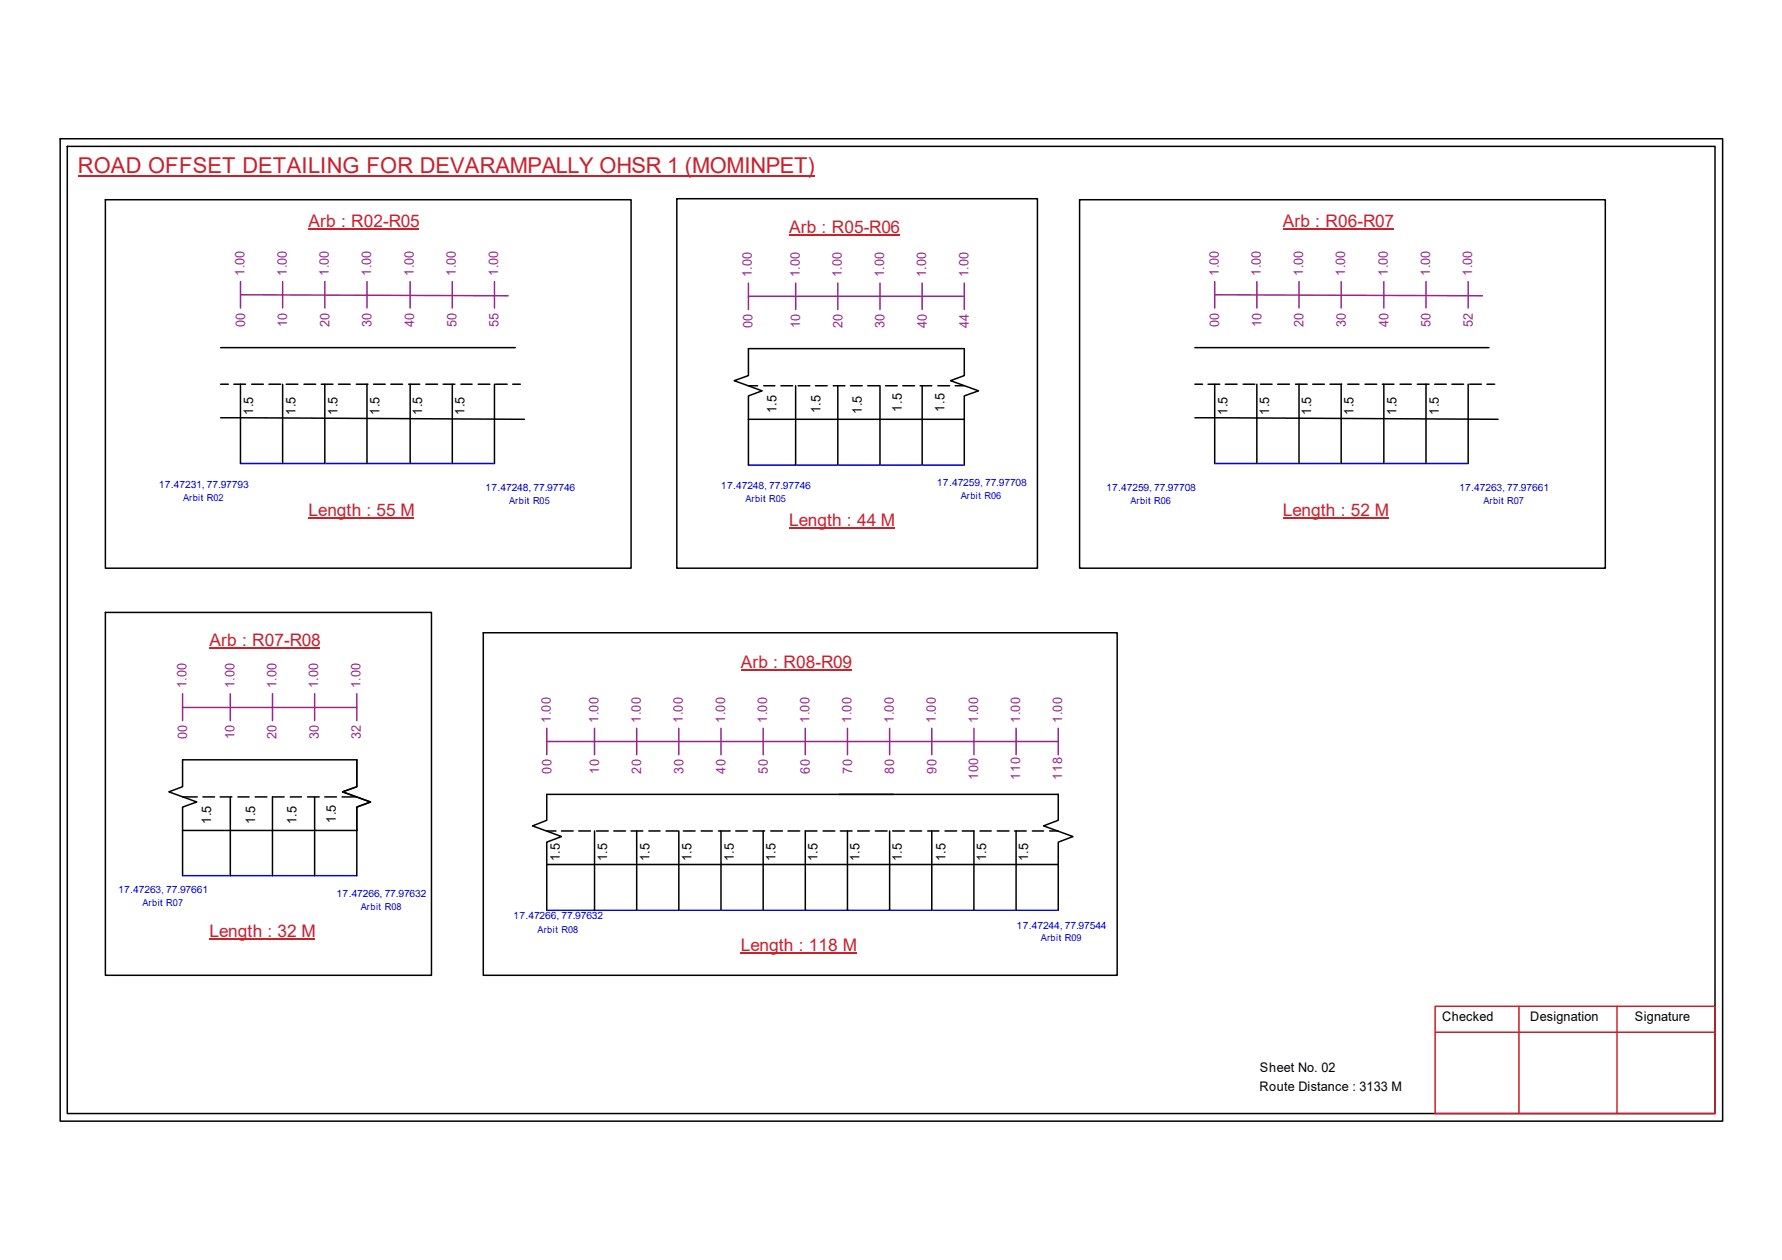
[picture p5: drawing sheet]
<svg xmlns="http://www.w3.org/2000/svg" width="297mm" height="210mm" viewBox="0 0 297 210" stroke-linecap="round" stroke-linejoin="round" font-family="sans-serif">
<g fill="none" stroke="#000" stroke-width=".25">
<path d="M10 23.1h277.1v163.7h-277.1zM11.2 24.4h274.7v161.1h-274.7zM17.6 33.3h87.6v61.4h-87.6zM112.8 33.1h60.1v61.6h-60.1zM180 33.3h87.6v61.4h-87.6zM36.8 57.9h49.1M199.2 57.9h49M36.8 69.6l50.6 .2M36.8 64h1.3M39 64h1.9M40.1 64v13.2M41.9 64h2"/>
<path d="M44.8 64h2M47.1 64v13.2M47.7 64h2M50.7 64h1.9M53.5 64h2M54.1 64v13.2M56.4 64h2M59.4 64h1.9M61.2 64v13.2M62.3 64h1.9M65.1 64h2M68.1 64h1.9"/>
<path d="M68.4 64v13.2M71 64h1.9M73.9 64h1.9M75.4 64v13.2M76.8 64h1.9M79.7 64h2M82.4 64v13.2M82.6 64h1.9M85.5 64h1.2M124.8 69.8v-3.8l2.2-.9-4.6-1.7 2.4-.8v-4.5h35.9v4.5l-2.2 .8 4.6 1.7-2.4 .9v3.8M124.8 69.8h35.9M124.8 64.3h1.5"/>
<path d="M124.8 69.8v7.7M127.3 64.3h1.9M130.2 64.3h1.9M132.6 64.3v13.2M133.1 64.3h1.9M135.9 64.3h2M138.9 64.3h1.9M139.7 64.3v13.2M141.8 64.3h1.9M144.6 64.3h2M146.7 64.3v13.2M147.6 64.3h2"/>
<path d="M150.5 64.3h1.9M153.4 64.3h1.9M153.7 64.3v13.2M156.3 64.3h2M159.2 64.3h1.5M160.7 69.8v7.7M199.2 69.6l50.5 .2M199.2 64h1.2M201.4 64h1.9M202.5 64v13.2M204.3 64h1.9M207.2 64h2"/>
<path d="M209.5 64v13.2M210.1 64h1.9M213 64h1.9M215.9 64h2M216.5 64v13.2M218.8 64h2M221.7 64h1.9M223.6 64v13.2M224.7 64h1.8M227.5 64h2M230.4 64h2M230.7 64v13.2"/>
<path d="M233.4 64h1.8M236.3 64h1.9M237.7 64v13.2M239.1 64h2M242 64h2M244.7 64v13.2M245 64h1.9M247.9 64h1.2M17.6 102h54.3v60.5h-54.3zM80.6 105.4h105.6v57.1h-105.6zM30.4 138.3v-3.8l2.4-.9-4.7-1.7 2.3-.8v-4.5h29.1v4.5l-2.4 .8 4.7 1.7-2.3 .9v3.8M30.4 138.3h29.1"/>
<path d="M30.4 132.8h2.5M30.4 138.3v7.6M33.8 132.8h2M36.7 132.8h1.9M38.4 132.8v13.1M39.7 132.8h1.8M42.5 132.8h2M47.4 132.8h-2v13.1M48.4 132.8h1.8M51.3 132.8h1.9M52.4 132.8v13.1M54.1 132.8h2"/>
<path d="M57 132.8h2.5M59.5 138.3v7.6M91.1 138.4h1.6M93.6 138.4h1.9M96.5 138.4h1.9M99.1 138.4v13.2M99.4 138.4h2M102.3 138.4h2M105.2 138.4h1.9M106.1 138.4v13.2M108.2 138.4h1.8M111 138.4h2"/>
<path d="M113.2 138.4v13.2M113.9 138.4h2M116.9 138.4h1.8M119.8 138.4h1.9M120.2 138.4v13.2M122.6 138.4h2M125.5 138.4h2M127.2 138.4v13.2M128.5 138.4h1.9M131.4 138.4h1.9M136.2 138.4h-2v13.2M137.2 138.4h1.9"/>
<path d="M140.1 138.4h1.9M141.3 138.4v13.2M143 138.4h1.9M145.9 138.4h2M148.3 138.4v13.2M148.8 138.4h1.9M151.7 138.4h1.9M154.6 138.4h1.9M155.3 138.4v13.2M157.5 138.4h2M160.4 138.4h1.9v13.2M163.4 138.4h1.8"/>
<path d="M166.2 138.4h2M169.1 138.4h2M169.4 138.4v13.2M172.1 138.4h1.8M175 138.4h1.4M91.1 144v-3.7l2.5-.9-4.8-1.8 2.3-.9v-4.4h85.3v4.4l-2.5 .9 5 1.8-2.5 .9v3.7M91.1 144h85.3M91.1 144v7.6M176.4 144v7.6"/>
</g>
<path d="M239.2 167.6h46.7v17.9h-46.7zM239.2 172h46.7M253.2 167.6v17.9M269.5 167.6v17.9" fill="none" stroke="#cc1f26" stroke-width=".25"/>
<path d="M13 29.3h122.8" fill="none" stroke="#cd2027" stroke-width=".25"/>
<path d="M40.1 77.2h42.3M124.8 77.5h35.9M202.5 77.2h42.2M30.4 145.9h29.1M91.1 151.6h85.3" fill="none" stroke="#00f" stroke-width=".25"/>
<g fill="none" stroke="#93278f" stroke-width=".25">
<path d="M40.1 49.1l44.6 .2M40.1 46.9v4.4M47.1 46.9v4.4M54.1 46.9v4.4M61.2 46.9v4.4M68.4 46.9v4.4M75.4 46.9v4.4M82.4 46.9v4.4M124.8 49.4h35.9M124.8 47.2v4.4M132.6 47.2v4.4M139.7 47.2v4.4"/>
<path d="M146.7 47.2v4.4M153.7 47.2v4.4M160.7 47.2v4.4M202.5 49.1l44.6 .2M202.5 46.9v4.4M209.5 46.9v4.4M216.5 46.9v4.4M223.6 46.9v4.4M230.7 46.9v4.4M237.7 46.9v4.4M244.7 46.9v4.4M30.4 117.9h29.1"/>
<path d="M30.4 115.6v4.5M38.4 115.6v4.5M45.4 115.6v4.5M52.4 115.6v4.5M59.5 115.6v4.5M91.1 123.5h85.3M91.1 121.3v4.4M99.1 121.3v4.4M106.1 121.3v4.4M113.2 121.3v4.4M120.2 121.3v4.4M127.2 121.3v4.4"/>
<path d="M134.2 121.3v4.4M141.3 121.3v4.4M148.3 121.3v4.4M155.3 121.3v4.4M162.3 121.3v4.4M169.4 121.3v4.4M176.4 121.3v4.4"/>
</g>
<path d="M51.4 38.2h18.5M131.5 39.1h18.5M213.8 38.2h18.5M51.4 86.3h17.6M131.5 88h17.6M213.8 86.3h17.6M34.9 107.9h18.5M123.5 111.6h18.4M34.9 156.5h17.6M123.5 158.8h19.4" fill="none" stroke="#cd2027" stroke-width=".17"/>
<text font-size="3.6" fill="#cd2027" x="13" y="28.9">ROAD OFFSET DETAILING FOR DEVARAMPALLY OHSR 1 (MOMINPET)</text>
<g font-size="2.9" fill="#cd2027">
<text x="51.4" y="37.8">Arb : R02-R05</text>
<text x="131.5" y="38.8">Arb : R05-R06</text>
<text x="213.8" y="37.8">Arb : R06-R07</text>
<text x="51.4" y="85.9">Length : 55 M</text>
<text x="131.5" y="87.6">Length : 44 M</text>
<text x="213.8" y="85.9">Length : 52 M</text>
<text x="34.9" y="107.6">Arb : R07-R08</text>
<text x="123.5" y="111.3">Arb : R08-R09</text>
<text x="34.9" y="156.1">Length : 32 M</text>
<text x="123.5" y="158.5">Length : 118 M</text>
</g>
<g font-size="2.2" fill="#93278f">
<text x="40.8" y="46" transform="rotate(-90 40.8 46)">1.00</text>
<text x="47.8" y="46" transform="rotate(-90 47.8 46)">1.00</text>
<text x="54.8" y="46" transform="rotate(-90 54.8 46)">1.00</text>
<text x="61.8" y="46" transform="rotate(-90 61.8 46)">1.00</text>
<text x="69" y="46" transform="rotate(-90 69 46)">1.00</text>
<text x="76" y="46" transform="rotate(-90 76 46)">1.00</text>
<text x="83" y="46" transform="rotate(-90 83 46)">1.00</text>
<text x="125.3" y="46.2" transform="rotate(-90 125.3 46.2)">1.00</text>
<text x="133.3" y="46.2" transform="rotate(-90 133.3 46.2)">1.00</text>
<text x="140.3" y="46.2" transform="rotate(-90 140.3 46.2)">1.00</text>
<text x="147.4" y="46.2" transform="rotate(-90 147.4 46.2)">1.00</text>
<text x="154.4" y="46.2" transform="rotate(-90 154.4 46.2)">1.00</text>
<text x="161.4" y="46.2" transform="rotate(-90 161.4 46.2)">1.00</text>
<text x="203.2" y="46" transform="rotate(-90 203.2 46)">1.00</text>
<text x="210.2" y="46" transform="rotate(-90 210.2 46)">1.00</text>
<text x="217.2" y="46" transform="rotate(-90 217.2 46)">1.00</text>
<text x="224.2" y="46" transform="rotate(-90 224.2 46)">1.00</text>
<text x="231.3" y="46" transform="rotate(-90 231.3 46)">1.00</text>
<text x="238.4" y="46" transform="rotate(-90 238.4 46)">1.00</text>
<text x="245.4" y="46" transform="rotate(-90 245.4 46)">1.00</text>
<text x="40.8" y="54.4" transform="rotate(-90 40.8 54.4)">00</text>
<text x="47.9" y="54.4" transform="rotate(-90 47.9 54.4)">10</text>
<text x="54.9" y="54.4" transform="rotate(-90 54.9 54.4)">20</text>
<text x="61.9" y="54.4" transform="rotate(-90 61.9 54.4)">30</text>
<text x="69" y="54.4" transform="rotate(-90 69 54.4)">40</text>
<text x="76.1" y="54.4" transform="rotate(-90 76.1 54.4)">50</text>
<text x="83.1" y="54.4" transform="rotate(-90 83.1 54.4)">55</text>
<text x="125.4" y="54.6" transform="rotate(-90 125.4 54.6)">00</text>
<text x="133.4" y="54.6" transform="rotate(-90 133.4 54.6)">10</text>
<text x="140.4" y="54.6" transform="rotate(-90 140.4 54.6)">20</text>
<text x="147.4" y="54.6" transform="rotate(-90 147.4 54.6)">30</text>
<text x="154.5" y="54.6" transform="rotate(-90 154.5 54.6)">40</text>
<text x="161.5" y="54.6" transform="rotate(-90 161.5 54.6)">44</text>
<text x="203.2" y="54.4" transform="rotate(-90 203.2 54.4)">00</text>
<text x="210.3" y="54.4" transform="rotate(-90 210.3 54.4)">10</text>
<text x="217.3" y="54.4" transform="rotate(-90 217.3 54.4)">20</text>
<text x="224.3" y="54.4" transform="rotate(-90 224.3 54.4)">30</text>
<text x="231.4" y="54.4" transform="rotate(-90 231.4 54.4)">40</text>
<text x="238.5" y="54.4" transform="rotate(-90 238.5 54.4)">50</text>
<text x="245.5" y="54.4" transform="rotate(-90 245.5 54.4)">52</text>
<text x="31.1" y="114.6" transform="rotate(-90 31.1 114.6)">1.00</text>
<text x="39.1" y="114.6" transform="rotate(-90 39.1 114.6)">1.00</text>
<text x="46.1" y="114.6" transform="rotate(-90 46.1 114.6)">1.00</text>
<text x="53" y="114.6" transform="rotate(-90 53 114.6)">1.00</text>
<text x="60.1" y="114.6" transform="rotate(-90 60.1 114.6)">1.00</text>
<text x="31.2" y="123.1" transform="rotate(-90 31.2 123.1)">00</text>
<text x="39.1" y="123.1" transform="rotate(-90 39.1 123.1)">10</text>
<text x="46.1" y="123.1" transform="rotate(-90 46.1 123.1)">20</text>
<text x="53.1" y="123.1" transform="rotate(-90 53.1 123.1)">30</text>
<text x="60.2" y="123.1" transform="rotate(-90 60.2 123.1)">32</text>
<text x="91.8" y="120.4" transform="rotate(-90 91.8 120.4)">1.00</text>
<text x="99.8" y="120.4" transform="rotate(-90 99.8 120.4)">1.00</text>
<text x="106.8" y="120.4" transform="rotate(-90 106.8 120.4)">1.00</text>
<text x="113.8" y="120.4" transform="rotate(-90 113.8 120.4)">1.00</text>
<text x="120.9" y="120.4" transform="rotate(-90 120.9 120.4)">1.00</text>
<text x="127.9" y="120.4" transform="rotate(-90 127.9 120.4)">1.00</text>
<text x="134.9" y="120.4" transform="rotate(-90 134.9 120.4)">1.00</text>
<text x="141.9" y="120.4" transform="rotate(-90 141.9 120.4)">1.00</text>
<text x="149" y="120.4" transform="rotate(-90 149 120.4)">1.00</text>
<text x="156" y="120.4" transform="rotate(-90 156 120.4)">1.00</text>
<text x="163" y="120.4" transform="rotate(-90 163 120.4)">1.00</text>
<text x="170" y="120.4" transform="rotate(-90 170 120.4)">1.00</text>
<text x="177.1" y="120.4" transform="rotate(-90 177.1 120.4)">1.00</text>
<text x="91.9" y="128.9" transform="rotate(-90 91.9 128.9)">00</text>
<text x="99.9" y="128.9" transform="rotate(-90 99.9 128.9)">10</text>
<text x="106.9" y="128.9" transform="rotate(-90 106.9 128.9)">20</text>
<text x="113.9" y="128.9" transform="rotate(-90 113.9 128.9)">30</text>
<text x="120.9" y="128.9" transform="rotate(-90 120.9 128.9)">40</text>
<text x="128" y="128.9" transform="rotate(-90 128 128.9)">50</text>
<text x="135" y="128.9" transform="rotate(-90 135 128.9)">60</text>
<text x="142" y="128.9" transform="rotate(-90 142 128.9)">70</text>
<text x="149.1" y="128.9" transform="rotate(-90 149.1 128.9)">80</text>
<text x="156.1" y="128.9" transform="rotate(-90 156.1 128.9)">90</text>
<text x="163" y="129.9" transform="rotate(-90 163 129.9)">100</text>
<text x="170" y="129.9" transform="rotate(-90 170 129.9)">110</text>
<text x="177.1" y="129.9" transform="rotate(-90 177.1 129.9)">118</text>
</g>
<g font-size="2.2">
<text x="42.2" y="69.1" transform="rotate(-90 42.2 69.1)">1.5</text>
<text x="49.2" y="69.1" transform="rotate(-90 49.2 69.1)">1.5</text>
<text x="56.3" y="69.1" transform="rotate(-90 56.3 69.1)">1.5</text>
<text x="63.3" y="69.1" transform="rotate(-90 63.3 69.1)">1.5</text>
<text x="70.4" y="69.1" transform="rotate(-90 70.4 69.1)">1.5</text>
<text x="77.4" y="69.1" transform="rotate(-90 77.4 69.1)">1.5</text>
<text x="129.4" y="68.8" transform="rotate(-90 129.4 68.8)">1.5</text>
<text x="136.8" y="68.8" transform="rotate(-90 136.8 68.8)">1.5</text>
<text x="143.6" y="68.9" transform="rotate(-90 143.6 68.9)">1.5</text>
<text x="150.3" y="68.6" transform="rotate(-90 150.3 68.6)">1.5</text>
<text x="157.4" y="68.6" transform="rotate(-90 157.4 68.6)">1.5</text>
<text x="204.6" y="69.1" transform="rotate(-90 204.6 69.1)">1.5</text>
<text x="211.5" y="69.1" transform="rotate(-90 211.5 69.1)">1.5</text>
<text x="218.6" y="69.1" transform="rotate(-90 218.6 69.1)">1.5</text>
<text x="225.6" y="69.1" transform="rotate(-90 225.6 69.1)">1.5</text>
<text x="232.8" y="69.1" transform="rotate(-90 232.8 69.1)">1.5</text>
<text x="239.8" y="69.1" transform="rotate(-90 239.8 69.1)">1.5</text>
<text x="35.2" y="137.2" transform="rotate(-90 35.2 137.2)">1.5</text>
<text x="42.5" y="137.2" transform="rotate(-90 42.5 137.2)">1.5</text>
<text x="49.4" y="137.3" transform="rotate(-90 49.4 137.3)">1.5</text>
<text x="56" y="137.1" transform="rotate(-90 56 137.1)">1.5</text>
<text x="93.3" y="143.5" transform="rotate(-90 93.3 143.5)">1.5</text>
<text x="101.2" y="143.5" transform="rotate(-90 101.2 143.5)">1.5</text>
<text x="108.2" y="143.5" transform="rotate(-90 108.2 143.5)">1.5</text>
<text x="115.3" y="143.5" transform="rotate(-90 115.3 143.5)">1.5</text>
<text x="122.3" y="143.5" transform="rotate(-90 122.3 143.5)">1.5</text>
<text x="129.2" y="143.5" transform="rotate(-90 129.2 143.5)">1.5</text>
<text x="136.3" y="143.5" transform="rotate(-90 136.3 143.5)">1.5</text>
<text x="143.3" y="143.5" transform="rotate(-90 143.3 143.5)">1.5</text>
<text x="150.3" y="143.5" transform="rotate(-90 150.3 143.5)">1.5</text>
<text x="157.6" y="143.5" transform="rotate(-90 157.6 143.5)">1.5</text>
<text x="164.4" y="143.5" transform="rotate(-90 164.4 143.5)">1.5</text>
<text x="171.4" y="143.5" transform="rotate(-90 171.4 143.5)">1.5</text>
<text x="240.4" y="170.1">Checked</text>
<text x="255.1" y="170.1">Designation</text>
<text x="272.5" y="170.1">Signature</text>
<text x="210" y="178.6">Sheet No. 02</text>
<text x="209.9" y="181.7">Route Distance : 3133 M</text>
</g>
<g font-size="1.7" fill="#00f">
<text x="26.5" y="81.4">17.47231, 77.97793</text>
<text x="80.9" y="81.9">17.47248, 77.97746</text>
<text x="120.2" y="81.4">17.47248, 77.97746</text>
<text x="156.2" y="80.9">17.47259, 77.97708</text>
<text x="184.4" y="81.8">17.47259, 77.97708</text>
<text x="243.2" y="81.9">17.47263, 77.97661</text>
<text x="19.7" y="148.8">17.47263, 77.97661</text>
<text x="56.1" y="149.4">17.47266, 77.97632</text>
<text x="85.6" y="153.2">17.47266, 77.97632</text>
<text x="169.5" y="154.7">17.47244, 77.97544</text>
</g>
<g font-size="1.6" fill="#00f">
<text x="30.5" y="83.5">Arbit R02</text>
<text x="84.9" y="84">Arbit R05</text>
<text x="124.2" y="83.6">Arbit R05</text>
<text x="160.1" y="83.1">Arbit R06</text>
<text x="188.4" y="84">Arbit R06</text>
<text x="247.3" y="84">Arbit R07</text>
<text x="23.7" y="150.9">Arbit R07</text>
<text x="60.2" y="151.6">Arbit R08</text>
<text x="89.6" y="155.4">Arbit R08</text>
<text x="173.5" y="156.8">Arbit R09</text>
</g>
</svg>
